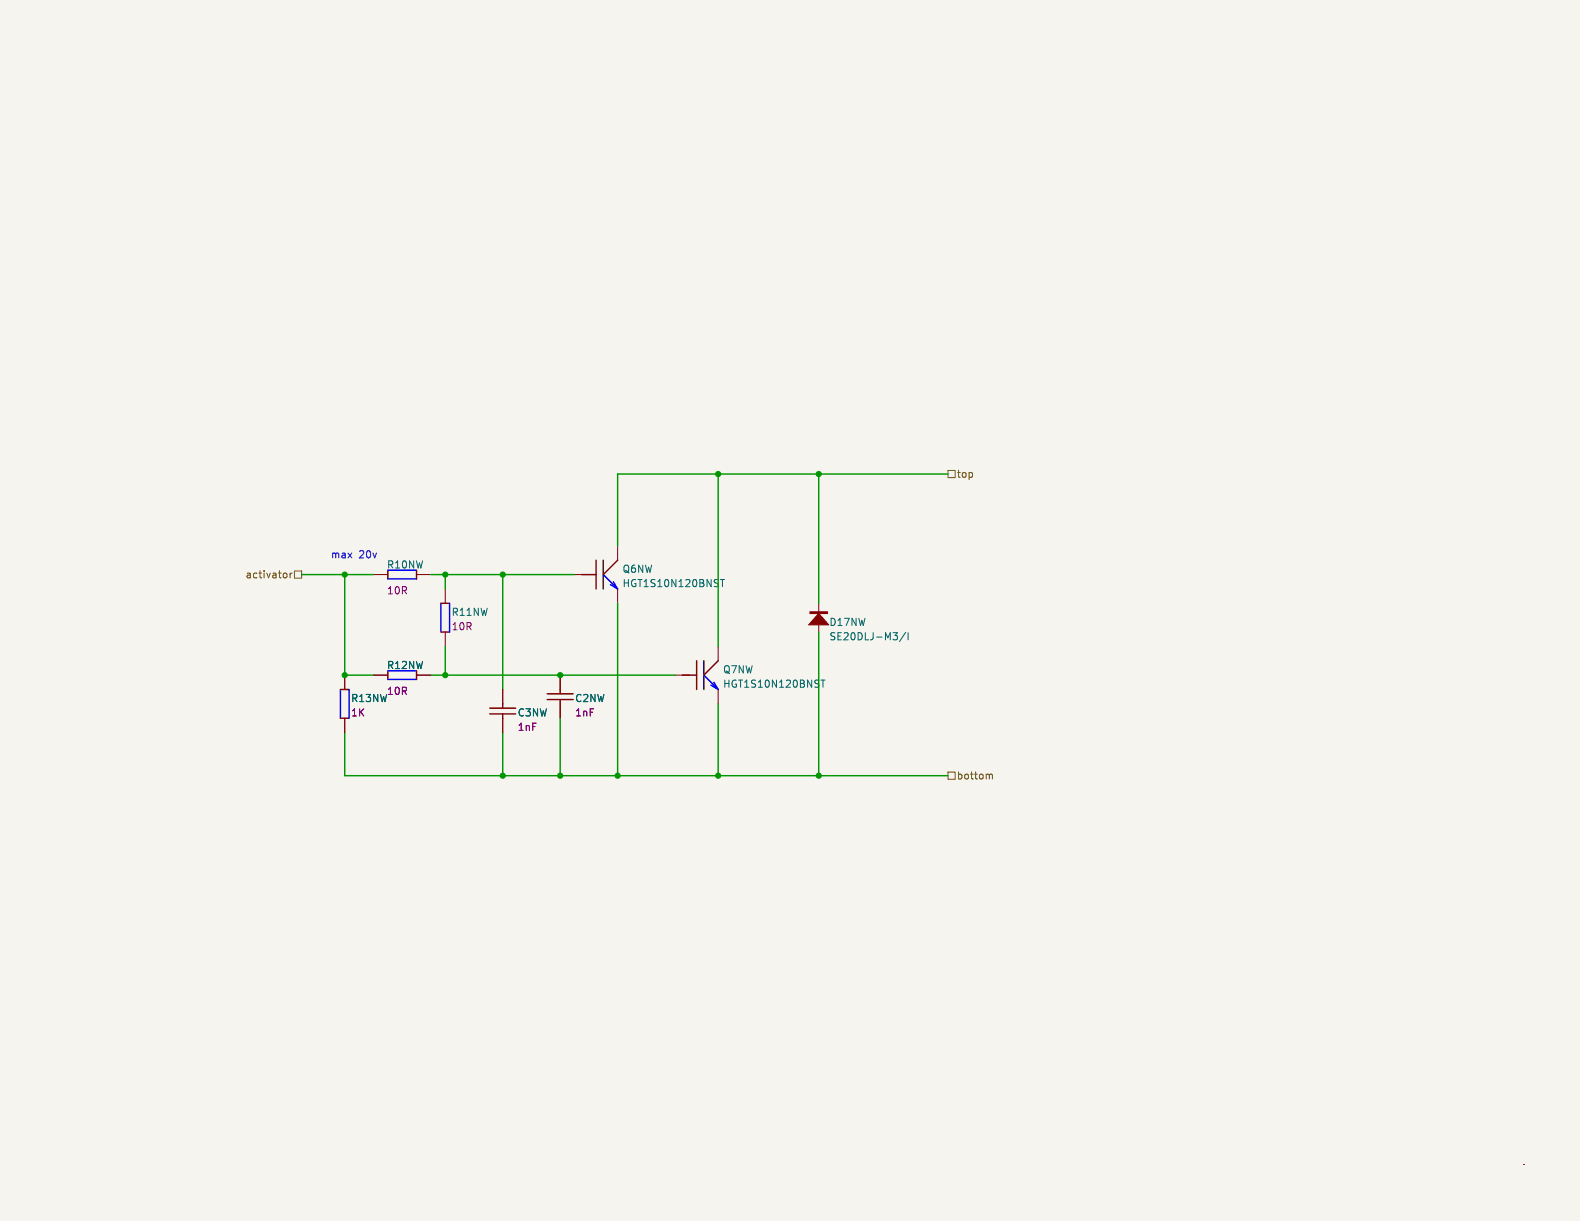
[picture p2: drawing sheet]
(kicad_sch (version 20230121) (generator eeschema)

 (paper "A")

 (lib_symbols
  (symbol "waffle-altium-import:igbt pair_0_CAP_1nF" (in_bom yes) (on_board yes)
   (property "Reference" "" (at 0 0 0) (effects (font (size 1.27 1.27))))
   (property "Value" "" (at 0 0 0) (effects (font (size 1.27 1.27))))
   (property "Footprint" "" (at 0 0 0) (effects (font (size 1.27 1.27)) hide))
   (property "Datasheet" "" (at 0 0 0) (effects (font (size 1.27 1.27)) hide))
   (symbol "igbt pair_0_CAP_1nF_1_0"
    (polyline (pts (xy -2.286 -1.778) (xy 2.286 -1.778)) (stroke (width 0.254) (type solid)) (fill (type none)))
    (polyline (pts (xy -2.286 -0.762) (xy 2.286 -0.762)) (stroke (width 0.254) (type solid)) (fill (type none)))
    (polyline (pts (xy 0 -1.778) (xy 0 -2.54)) (stroke (width 0.254) (type solid)) (fill (type none)))
    (polyline (pts (xy 0 0) (xy 0 -0.762)) (stroke (width 0.254) (type solid)) (fill (type none)))
    (pin passive line (at 0 2.54 270) (length 2.54) (name "1" (effects (font (size 0 0)))) (number "1" (effects (font (size 0 0)))))
    (pin passive line (at 0 -5.08 90) (length 2.54) (name "2" (effects (font (size 0 0)))) (number "2" (effects (font (size 0 0)))))))
  (symbol "waffle-altium-import:igbt pair_0_FGB20N60SF" (in_bom yes) (on_board yes)
   (property "Reference" "" (at 0 0 0) (effects (font (size 1.27 1.27))))
   (property "Value" "" (at 0 0 0) (effects (font (size 1.27 1.27))))
   (property "Footprint" "" (at 0 0 0) (effects (font (size 1.27 1.27)) hide))
   (property "Datasheet" "" (at 0 0 0) (effects (font (size 1.27 1.27)) hide))
   (symbol "igbt pair_0_FGB20N60SF_1_0"
    (polyline (pts (xy 1.27 0) (xy -1.27 0)) (stroke (width 0.254) (type solid)) (fill (type none)))
    (polyline (pts (xy 1.27 2.54) (xy 1.27 -2.54)) (stroke (width 0.254) (type solid)) (fill (type none)))
    (polyline (pts (xy 2.54 -2.54) (xy 2.54 2.54)) (stroke (width 0.254) (type solid) (color 0 0 0 1)) (fill (type none)))
    (polyline (pts (xy 2.54 0) (xy 5.08 -2.54)) (stroke (width 0.254) (type solid) (color 0 0 255 1)) (fill (type none)))
    (polyline (pts (xy 5.08 -2.54) (xy 3.81 -1.778)) (stroke (width 0.254) (type solid) (color 0 0 255 1)) (fill (type none)))
    (polyline (pts (xy 5.08 -2.54) (xy 4.318 -1.27)) (stroke (width 0.254) (type solid) (color 0 0 255 1)) (fill (type none)))
    (polyline (pts (xy 5.08 2.54) (xy 2.54 0)) (stroke (width 0.254) (type solid)) (fill (type none)))
    (pin passive line (at -2.54 0 0) (length 2.54) (name "B" (effects (font (size 0 0)))) (number "1" (effects (font (size 0 0)))))
    (pin passive line (at 5.08 -5.08 90) (length 2.54) (name "E" (effects (font (size 0 0)))) (number "2" (effects (font (size 0 0)))))
    (pin passive line (at 5.08 5.08 270) (length 2.54) (name "C" (effects (font (size 0 0)))) (number "3" (effects (font (size 0 0)))))))
  (symbol "waffle-altium-import:igbt pair_0_RES_10R" (in_bom yes) (on_board yes)
   (property "Reference" "" (at 0 0 0) (effects (font (size 1.27 1.27))))
   (property "Value" "" (at 0 0 0) (effects (font (size 1.27 1.27))))
   (property "Footprint" "" (at 0 0 0) (effects (font (size 1.27 1.27)) hide))
   (property "Datasheet" "" (at 0 0 0) (effects (font (size 1.27 1.27)) hide))
   (symbol "igbt pair_0_RES_10R_1_0"
    (polyline (pts (xy -2.54 0.762) (xy -2.54 -0.762)) (stroke (width 0.254) (type solid)) (fill (type none)))
    (polyline (pts (xy -2.54 0.762) (xy 2.54 0.762)) (stroke (width 0.254) (type solid) (color 0 0 255 1)) (fill (type none)))
    (polyline (pts (xy 2.54 -0.762) (xy -2.54 -0.762)) (stroke (width 0.254) (type solid) (color 0 0 255 1)) (fill (type none)))
    (polyline (pts (xy 2.54 0.762) (xy 2.54 -0.762)) (stroke (width 0.254) (type solid)) (fill (type none)))
    (pin passive line (at -5.08 0 0) (length 2.54) (name "1" (effects (font (size 0 0)))) (number "1" (effects (font (size 0 0)))))
    (pin passive line (at 5.08 0 180) (length 2.54) (name "2" (effects (font (size 0 0)))) (number "2" (effects (font (size 0 0)))))))
  (symbol "waffle-altium-import:igbt pair_1_RES_10R" (in_bom yes) (on_board yes)
   (property "Reference" "" (at 0 0 0) (effects (font (size 1.27 1.27))))
   (property "Value" "" (at 0 0 0) (effects (font (size 1.27 1.27))))
   (property "Footprint" "" (at 0 0 0) (effects (font (size 1.27 1.27)) hide))
   (property "Datasheet" "" (at 0 0 0) (effects (font (size 1.27 1.27)) hide))
   (symbol "igbt pair_1_RES_10R_1_0"
    (polyline (pts (xy -0.762 -2.54) (xy -0.762 2.54)) (stroke (width 0.254) (type solid) (color 0 0 255 1)) (fill (type none)))
    (polyline (pts (xy -0.762 -2.54) (xy 0.762 -2.54)) (stroke (width 0.254) (type solid)) (fill (type none)))
    (polyline (pts (xy -0.762 2.54) (xy 0.762 2.54)) (stroke (width 0.254) (type solid)) (fill (type none)))
    (polyline (pts (xy 0.762 2.54) (xy 0.762 -2.54)) (stroke (width 0.254) (type solid) (color 0 0 255 1)) (fill (type none)))
    (pin passive line (at 0 -5.08 90) (length 2.54) (name "1" (effects (font (size 0 0)))) (number "1" (effects (font (size 0 0)))))
    (pin passive line (at 0 5.08 270) (length 2.54) (name "2" (effects (font (size 0 0)))) (number "2" (effects (font (size 0 0)))))))
  (symbol "waffle-altium-import:igbt pair_1_RES_1K" (in_bom yes) (on_board yes)
   (property "Reference" "" (at 0 0 0) (effects (font (size 1.27 1.27))))
   (property "Value" "" (at 0 0 0) (effects (font (size 1.27 1.27))))
   (property "Footprint" "" (at 0 0 0) (effects (font (size 1.27 1.27)) hide))
   (property "Datasheet" "" (at 0 0 0) (effects (font (size 1.27 1.27)) hide))
   (symbol "igbt pair_1_RES_1K_1_0"
    (polyline (pts (xy -0.762 -2.54) (xy -0.762 2.54)) (stroke (width 0.254) (type solid) (color 0 0 255 1)) (fill (type none)))
    (polyline (pts (xy -0.762 -2.54) (xy 0.762 -2.54)) (stroke (width 0.254) (type solid)) (fill (type none)))
    (polyline (pts (xy -0.762 2.54) (xy 0.762 2.54)) (stroke (width 0.254) (type solid)) (fill (type none)))
    (polyline (pts (xy 0.762 2.54) (xy 0.762 -2.54)) (stroke (width 0.254) (type solid) (color 0 0 255 1)) (fill (type none)))
    (pin passive line (at 0 -5.08 90) (length 2.54) (name "1" (effects (font (size 0 0)))) (number "1" (effects (font (size 0 0)))))
    (pin passive line (at 0 5.08 270) (length 2.54) (name "2" (effects (font (size 0 0)))) (number "2" (effects (font (size 0 0)))))))
  (symbol "waffle-altium-import:igbt pair_1_STTH5R06B" (in_bom yes) (on_board yes)
   (property "Reference" "" (at 0 0 0) (effects (font (size 1.27 1.27))))
   (property "Value" "" (at 0 0 0) (effects (font (size 1.27 1.27))))
   (property "Footprint" "" (at 0 0 0) (effects (font (size 1.27 1.27)) hide))
   (property "Datasheet" "" (at 0 0 0) (effects (font (size 1.27 1.27)) hide))
   (symbol "igbt pair_1_STTH5R06B_1_0"
    (polyline (pts (xy 0 3.302) (xy -1.778 1.27) (xy 1.778 1.27) (xy 0 3.302)) (stroke (width 0) (type solid)) (fill (type outline)))
    (rectangle (start 1.524 3.556) (end -1.524 3.302) (stroke (width 0.254) (type solid)) (fill (type outline)))
    (pin passive line (at 0 0 90) (length 1.27) (name "A" (effects (font (size 0 0)))) (number "A" (effects (font (size 0 0)))))
    (pin passive line (at 0 5.08 270) (length 1.524) (name "K" (effects (font (size 0 0)))) (number "K" (effects (font (size 0 0))))))))

 (junction (at 109.22 137.16) (diameter 0) (color 0 0 0 0))
 (junction (at 99.06 137.16) (diameter 0) (color 0 0 0 0))
 (junction (at 60.96 119.38) (diameter 0) (color 0 0 0 0))
 (junction (at 127 83.82) (diameter 0) (color 0 0 0 0))
 (junction (at 144.78 137.16) (diameter 0) (color 0 0 0 0))
 (junction (at 78.74 119.38) (diameter 0) (color 0 0 0 0))
 (junction (at 60.96 101.6) (diameter 0) (color 0 0 0 0))
 (junction (at 78.74 101.6) (diameter 0) (color 0 0 0 0))
 (junction (at 88.9 101.6) (diameter 0) (color 0 0 0 0))
 (junction (at 88.9 137.16) (diameter 0) (color 0 0 0 0))
 (junction (at 127 137.16) (diameter 0) (color 0 0 0 0))
 (junction (at 144.78 83.82) (diameter 0) (color 0 0 0 0))
 (junction (at 99.06 119.38) (diameter 0) (color 0 0 0 0))

 (wire (pts (xy 109.22 137.16) (xy 127 137.16)) (stroke (width 0.254) (type default)))
 (wire (pts (xy 99.06 137.16) (xy 109.22 137.16)) (stroke (width 0.254) (type default)))
 (wire (pts (xy 99.06 119.38) (xy 119.38 119.38)) (stroke (width 0.254) (type default)))
 (wire (pts (xy 144.78 83.82) (xy 167.64 83.82)) (stroke (width 0.254) (type default)))
 (wire (pts (xy 78.74 101.6) (xy 88.9 101.6)) (stroke (width 0.254) (type default)))
 (wire (pts (xy 78.74 119.38) (xy 99.06 119.38)) (stroke (width 0.254) (type default)))
 (wire (pts (xy 127 83.82) (xy 144.78 83.82)) (stroke (width 0.254) (type default)))
 (wire (pts (xy 60.96 119.38) (xy 66.04 119.38)) (stroke (width 0.254) (type default)))
 (wire (pts (xy 76.2 119.38) (xy 78.74 119.38)) (stroke (width 0.254) (type default)))
 (wire (pts (xy 60.96 101.6) (xy 60.96 119.38)) (stroke (width 0.254) (type default)))
 (wire (pts (xy 109.22 106.68) (xy 109.22 137.16)) (stroke (width 0.254) (type default)))
 (wire (pts (xy 88.9 129.54) (xy 88.9 137.16)) (stroke (width 0.254) (type default)))
 (wire (pts (xy 109.22 96.52) (xy 109.22 83.82)) (stroke (width 0.254) (type default)))
 (wire (pts (xy 127 137.16) (xy 144.78 137.16)) (stroke (width 0.254) (type default)))
 (wire (pts (xy 127 114.3) (xy 127 83.82)) (stroke (width 0.254) (type default)))
 (wire (pts (xy 99.06 137.16) (xy 99.06 127)) (stroke (width 0.254) (type default)))
 (wire (pts (xy 88.9 137.16) (xy 99.06 137.16)) (stroke (width 0.254) (type default)))
 (wire (pts (xy 144.78 83.82) (xy 144.78 106.68)) (stroke (width 0.254) (type default)))
 (wire (pts (xy 60.96 101.6) (xy 66.04 101.6)) (stroke (width 0.254) (type default)))
 (wire (pts (xy 76.2 101.6) (xy 78.74 101.6)) (stroke (width 0.254) (type default)))
 (wire (pts (xy 144.78 137.16) (xy 167.64 137.16)) (stroke (width 0.254) (type default)))
 (wire (pts (xy 53.34 101.6) (xy 60.96 101.6)) (stroke (width 0.254) (type default)))
 (wire (pts (xy 60.96 137.16) (xy 88.9 137.16)) (stroke (width 0.254) (type default)))
 (wire (pts (xy 144.78 137.16) (xy 144.78 111.76)) (stroke (width 0.254) (type default)))
 (wire (pts (xy 127 137.16) (xy 127 124.46)) (stroke (width 0.254) (type default)))
 (wire (pts (xy 88.9 121.92) (xy 88.9 101.6)) (stroke (width 0.254) (type default)))
 (wire (pts (xy 88.9 101.6) (xy 101.6 101.6)) (stroke (width 0.254) (type default)))
 (wire (pts (xy 78.74 101.6) (xy 78.74 104.14)) (stroke (width 0.254) (type default)))
 (wire (pts (xy 78.74 119.38) (xy 78.74 114.3)) (stroke (width 0.254) (type default)))
 (wire (pts (xy 60.96 129.54) (xy 60.96 137.16)) (stroke (width 0.254) (type default)))
 (wire (pts (xy 109.22 83.82) (xy 127 83.82)) (stroke (width 0.254) (type default)))

 (text "max 20v" (at 58.42 99.06 0) (effects (font (size 1.27 1.27)) (justify left bottom)))

 (hierarchical_label "activator" (shape passive) (at 53.34 101.6 180) (fields_autoplaced) (effects (font (size 1.27 1.27)) (justify right)))
 (hierarchical_label "bottom" (shape passive) (at 167.64 137.16 0) (fields_autoplaced) (effects (font (size 1.27 1.27)) (justify left)))
 (hierarchical_label "top" (shape passive) (at 167.64 83.82 0) (fields_autoplaced) (effects (font (size 1.27 1.27)) (justify left)))

 (symbol (lib_id "waffle-altium-import:igbt pair_0_CAP_1nF") (at 88.9 124.46 0) (unit 1) (in_bom yes) (on_board yes) (dnp no)
  (property "Reference" "C3" (at 91.44 126.746 0) (effects (font (size 1.27 1.27)) (justify left bottom)))
  (property "Value" "${ALTIUM_VALUE}" (at 86.36 121.412 0) (effects (font (size 1.27 1.27)) (justify left bottom) hide))
  (property "Footprint" "1206" (at 88.9 124.46 0) (effects (font (size 1.27 1.27)) hide))
  (property "Datasheet" "" (at 88.9 124.46 0) (effects (font (size 1.27 1.27)) hide))
  (property "VOLTAGE" "50V" (at 86.36 121.412 0) (effects (font (size 1.27 1.27)) (justify left bottom) hide))
  (property "TOLERANCE" "1-5%" (at 86.36 121.412 0) (effects (font (size 1.27 1.27)) (justify left bottom) hide))
  (property "ALTIUM_VALUE" "1nF" (at 91.44 129.286 0) (effects (font (size 1.27 1.27)) (justify left bottom))) (pin "1") (pin "2")
  (instances (project "waffle" (path "" (reference "C3NW") (unit 1)) (path "" (reference "C3NE") (unit 1)) (path "" (reference "C3SW") (unit 1)) (path "" (reference "C3SE") (unit 1)))))

 (symbol (lib_id "waffle-altium-import:igbt pair_0_RES_10R") (at 71.12 119.38 0) (unit 1) (in_bom yes) (on_board yes) (dnp no)
  (property "Reference" "R12" (at 68.326 118.364 0) (effects (font (size 1.27 1.27)) (justify left bottom)))
  (property "Value" "${ALTIUM_VALUE}" (at 65.532 118.364 0) (effects (font (size 1.27 1.27)) (justify left bottom) hide))
  (property "Footprint" "1206" (at 71.12 119.38 0) (effects (font (size 1.27 1.27)) hide))
  (property "Datasheet" "" (at 71.12 119.38 0) (effects (font (size 1.27 1.27)) hide))
  (property "POWER" "1/2W" (at 65.532 118.364 0) (effects (font (size 1.27 1.27)) (justify left bottom) hide))
  (property "TOLERANCE" "1%" (at 65.532 118.364 0) (effects (font (size 1.27 1.27)) (justify left bottom) hide))
  (property "ALTIUM_VALUE" "10R" (at 68.326 122.936 0) (effects (font (size 1.27 1.27)) (justify left bottom))) (pin "1") (pin "2")
  (instances (project "waffle" (path "" (reference "R12NW") (unit 1)) (path "" (reference "R12NE") (unit 1)) (path "" (reference "R12SW") (unit 1)) (path "" (reference "R12SE") (unit 1)))))

 (symbol (lib_id "waffle-altium-import:igbt pair_0_CAP_1nF") (at 99.06 121.92 0) (unit 1) (in_bom yes) (on_board yes) (dnp no)
  (property "Reference" "C2" (at 101.6 124.206 0) (effects (font (size 1.27 1.27)) (justify left bottom)))
  (property "Value" "${ALTIUM_VALUE}" (at 96.52 118.872 0) (effects (font (size 1.27 1.27)) (justify left bottom) hide))
  (property "Footprint" "1206" (at 99.06 121.92 0) (effects (font (size 1.27 1.27)) hide))
  (property "Datasheet" "" (at 99.06 121.92 0) (effects (font (size 1.27 1.27)) hide))
  (property "VOLTAGE" "50V" (at 96.52 118.872 0) (effects (font (size 1.27 1.27)) (justify left bottom) hide))
  (property "TOLERANCE" "1-5%" (at 96.52 118.872 0) (effects (font (size 1.27 1.27)) (justify left bottom) hide))
  (property "ALTIUM_VALUE" "1nF" (at 101.6 126.746 0) (effects (font (size 1.27 1.27)) (justify left bottom))) (pin "1") (pin "2")
  (instances (project "waffle" (path "" (reference "C2NW") (unit 1)) (path "" (reference "C2NE") (unit 1)) (path "" (reference "C2SW") (unit 1)) (path "" (reference "C2SE") (unit 1)))))

 (symbol (lib_id "waffle-altium-import:igbt pair_1_RES_10R") (at 78.74 109.22 0) (unit 1) (in_bom yes) (on_board yes) (dnp no)
  (property "Reference" "R11" (at 79.756 108.966 0) (effects (font (size 1.27 1.27)) (justify left bottom)))
  (property "Value" "${ALTIUM_VALUE}" (at 77.724 103.632 0) (effects (font (size 1.27 1.27)) (justify left bottom) hide))
  (property "Footprint" "1206" (at 78.74 109.22 0) (effects (font (size 1.27 1.27)) hide))
  (property "Datasheet" "" (at 78.74 109.22 0) (effects (font (size 1.27 1.27)) hide))
  (property "POWER" "1/2W" (at 77.724 103.632 0) (effects (font (size 1.27 1.27)) (justify left bottom) hide))
  (property "TOLERANCE" "1%" (at 77.724 103.632 0) (effects (font (size 1.27 1.27)) (justify left bottom) hide))
  (property "ALTIUM_VALUE" "10R" (at 79.756 111.506 0) (effects (font (size 1.27 1.27)) (justify left bottom))) (pin "2") (pin "1")
  (instances (project "waffle" (path "" (reference "R11NW") (unit 1)) (path "" (reference "R11NE") (unit 1)) (path "" (reference "R11SW") (unit 1)) (path "" (reference "R11SE") (unit 1)))))

 (symbol (lib_id "waffle-altium-import:igbt pair_1_RES_1K") (at 60.96 124.46 0) (unit 1) (in_bom yes) (on_board yes) (dnp no)
  (property "Reference" "R13" (at 61.976 124.206 0) (effects (font (size 1.27 1.27)) (justify left bottom)))
  (property "Value" "${ALTIUM_VALUE}" (at 59.944 118.872 0) (effects (font (size 1.27 1.27)) (justify left bottom) hide))
  (property "Footprint" "1206" (at 60.96 124.46 0) (effects (font (size 1.27 1.27)) hide))
  (property "Datasheet" "" (at 60.96 124.46 0) (effects (font (size 1.27 1.27)) hide))
  (property "POWER" "1/2W" (at 59.944 118.872 0) (effects (font (size 1.27 1.27)) (justify left bottom) hide))
  (property "TOLERANCE" "1%" (at 59.944 118.872 0) (effects (font (size 1.27 1.27)) (justify left bottom) hide))
  (property "ALTIUM_VALUE" "1K" (at 61.976 126.746 0) (effects (font (size 1.27 1.27)) (justify left bottom))) (pin "1") (pin "2")
  (instances (project "waffle" (path "" (reference "R13NW") (unit 1)) (path "" (reference "R13NE") (unit 1)) (path "" (reference "R13SW") (unit 1)) (path "" (reference "R13SE") (unit 1)))))

 (symbol (lib_id "waffle-altium-import:igbt pair_0_RES_10R") (at 71.12 101.6 0) (unit 1) (in_bom yes) (on_board yes) (dnp no)
  (property "Reference" "R10" (at 68.326 100.584 0) (effects (font (size 1.27 1.27)) (justify left bottom)))
  (property "Value" "${ALTIUM_VALUE}" (at 65.532 100.584 0) (effects (font (size 1.27 1.27)) (justify left bottom) hide))
  (property "Footprint" "1206" (at 71.12 101.6 0) (effects (font (size 1.27 1.27)) hide))
  (property "Datasheet" "" (at 71.12 101.6 0) (effects (font (size 1.27 1.27)) hide))
  (property "POWER" "1/2W" (at 65.532 100.584 0) (effects (font (size 1.27 1.27)) (justify left bottom) hide))
  (property "TOLERANCE" "1%" (at 65.532 100.584 0) (effects (font (size 1.27 1.27)) (justify left bottom) hide))
  (property "ALTIUM_VALUE" "10R" (at 68.326 105.156 0) (effects (font (size 1.27 1.27)) (justify left bottom))) (pin "1") (pin "2")
  (instances (project "waffle" (path "" (reference "R10NW") (unit 1)) (path "" (reference "R10NE") (unit 1)) (path "" (reference "R10SW") (unit 1)) (path "" (reference "R10SE") (unit 1)))))

 (symbol (lib_id "waffle-altium-import:igbt pair_0_FGB20N60SF") (at 121.92 119.38 0) (unit 1) (in_bom yes) (on_board yes) (dnp no)
  (property "Reference" "Q7" (at 127.762 119.126 0) (effects (font (size 1.27 1.27)) (justify left bottom)))
  (property "Value" "HGT1S10N120BNST" (at 127.762 121.666 0) (effects (font (size 1.27 1.27)) (justify left bottom)))
  (property "Footprint" "PG-TO252-3" (at 121.92 119.38 0) (effects (font (size 1.27 1.27)) hide))
  (property "Datasheet" "" (at 121.92 119.38 0) (effects (font (size 1.27 1.27)) hide))
  (property "SUPPLIER 1" "Rs" (at 116.332 113.792 0) (effects (font (size 1.27 1.27)) (justify left bottom) hide))
  (property "SUPPLIER PART NUMBER 1" "8076660P" (at 116.332 113.792 0) (effects (font (size 1.27 1.27)) (justify left bottom) hide))
  (property "SUPPLIER 2" "Mouser" (at 116.332 113.792 0) (effects (font (size 1.27 1.27)) (justify left bottom) hide))
  (property "SUPPLIER PART NUMBER 2" "512-HGT1S10N120BNST" (at 116.332 113.792 0) (effects (font (size 1.27 1.27)) (justify left bottom) hide)) (pin "1") (pin "2") (pin "3")
  (instances (project "waffle" (path "" (reference "Q7NW") (unit 1)) (path "" (reference "Q7NE") (unit 1)) (path "" (reference "Q7SW") (unit 1)) (path "" (reference "Q7SE") (unit 1)))))

 (symbol (lib_id "waffle-altium-import:igbt pair_0_FGB20N60SF") (at 104.14 101.6 0) (unit 1) (in_bom yes) (on_board yes) (dnp no)
  (property "Reference" "Q6" (at 109.982 101.346 0) (effects (font (size 1.27 1.27)) (justify left bottom)))
  (property "Value" "HGT1S10N120BNST" (at 109.982 103.886 0) (effects (font (size 1.27 1.27)) (justify left bottom)))
  (property "Footprint" "PG-TO252-3" (at 104.14 101.6 0) (effects (font (size 1.27 1.27)) hide))
  (property "Datasheet" "" (at 104.14 101.6 0) (effects (font (size 1.27 1.27)) hide))
  (property "SUPPLIER 1" "Rs" (at 98.552 96.012 0) (effects (font (size 1.27 1.27)) (justify left bottom) hide))
  (property "SUPPLIER PART NUMBER 1" "8076660P" (at 98.552 96.012 0) (effects (font (size 1.27 1.27)) (justify left bottom) hide))
  (property "SUPPLIER 2" "Mouser" (at 98.552 96.012 0) (effects (font (size 1.27 1.27)) (justify left bottom) hide))
  (property "SUPPLIER PART NUMBER 2" "512-HGT1S10N120BNST" (at 98.552 96.012 0) (effects (font (size 1.27 1.27)) (justify left bottom) hide)) (pin "1") (pin "2") (pin "3")
  (instances (project "waffle" (path "" (reference "Q6NW") (unit 1)) (path "" (reference "Q6NE") (unit 1)) (path "" (reference "Q6SW") (unit 1)) (path "" (reference "Q6SE") (unit 1)))))

 (symbol (lib_id "waffle-altium-import:igbt pair_1_STTH5R06B") (at 144.78 111.76 0) (unit 1) (in_bom yes) (on_board yes) (dnp no)
  (property "Reference" "D17" (at 146.558 110.744 0) (effects (font (size 1.27 1.27)) (justify left bottom)))
  (property "Value" "SE20DLJ-M3/I" (at 146.558 113.284 0) (effects (font (size 1.27 1.27)) (justify left bottom)))
  (property "Footprint" "PG-TO252-3 - diode" (at 144.78 111.76 0) (effects (font (size 1.27 1.27)) hide))
  (property "Datasheet" "" (at 144.78 111.76 0) (effects (font (size 1.27 1.27)) hide))
  (property "SUPPLIER 1" "Mouser" (at 144.272 109.982 0) (effects (font (size 1.27 1.27)) (justify left bottom) hide))
  (property "SUPPLIER PART NUMBER 1" "78-VS-E5TX3012S2L-M3" (at 144.272 109.982 0) (effects (font (size 1.27 1.27)) (justify left bottom) hide)) (pin "K") (pin "A")
  (instances (project "waffle" (path "" (reference "D17NW") (unit 1)) (path "" (reference "D17NE") (unit 1)) (path "" (reference "D17SW") (unit 1)) (path "" (reference "D17SE") (unit 1))))))
